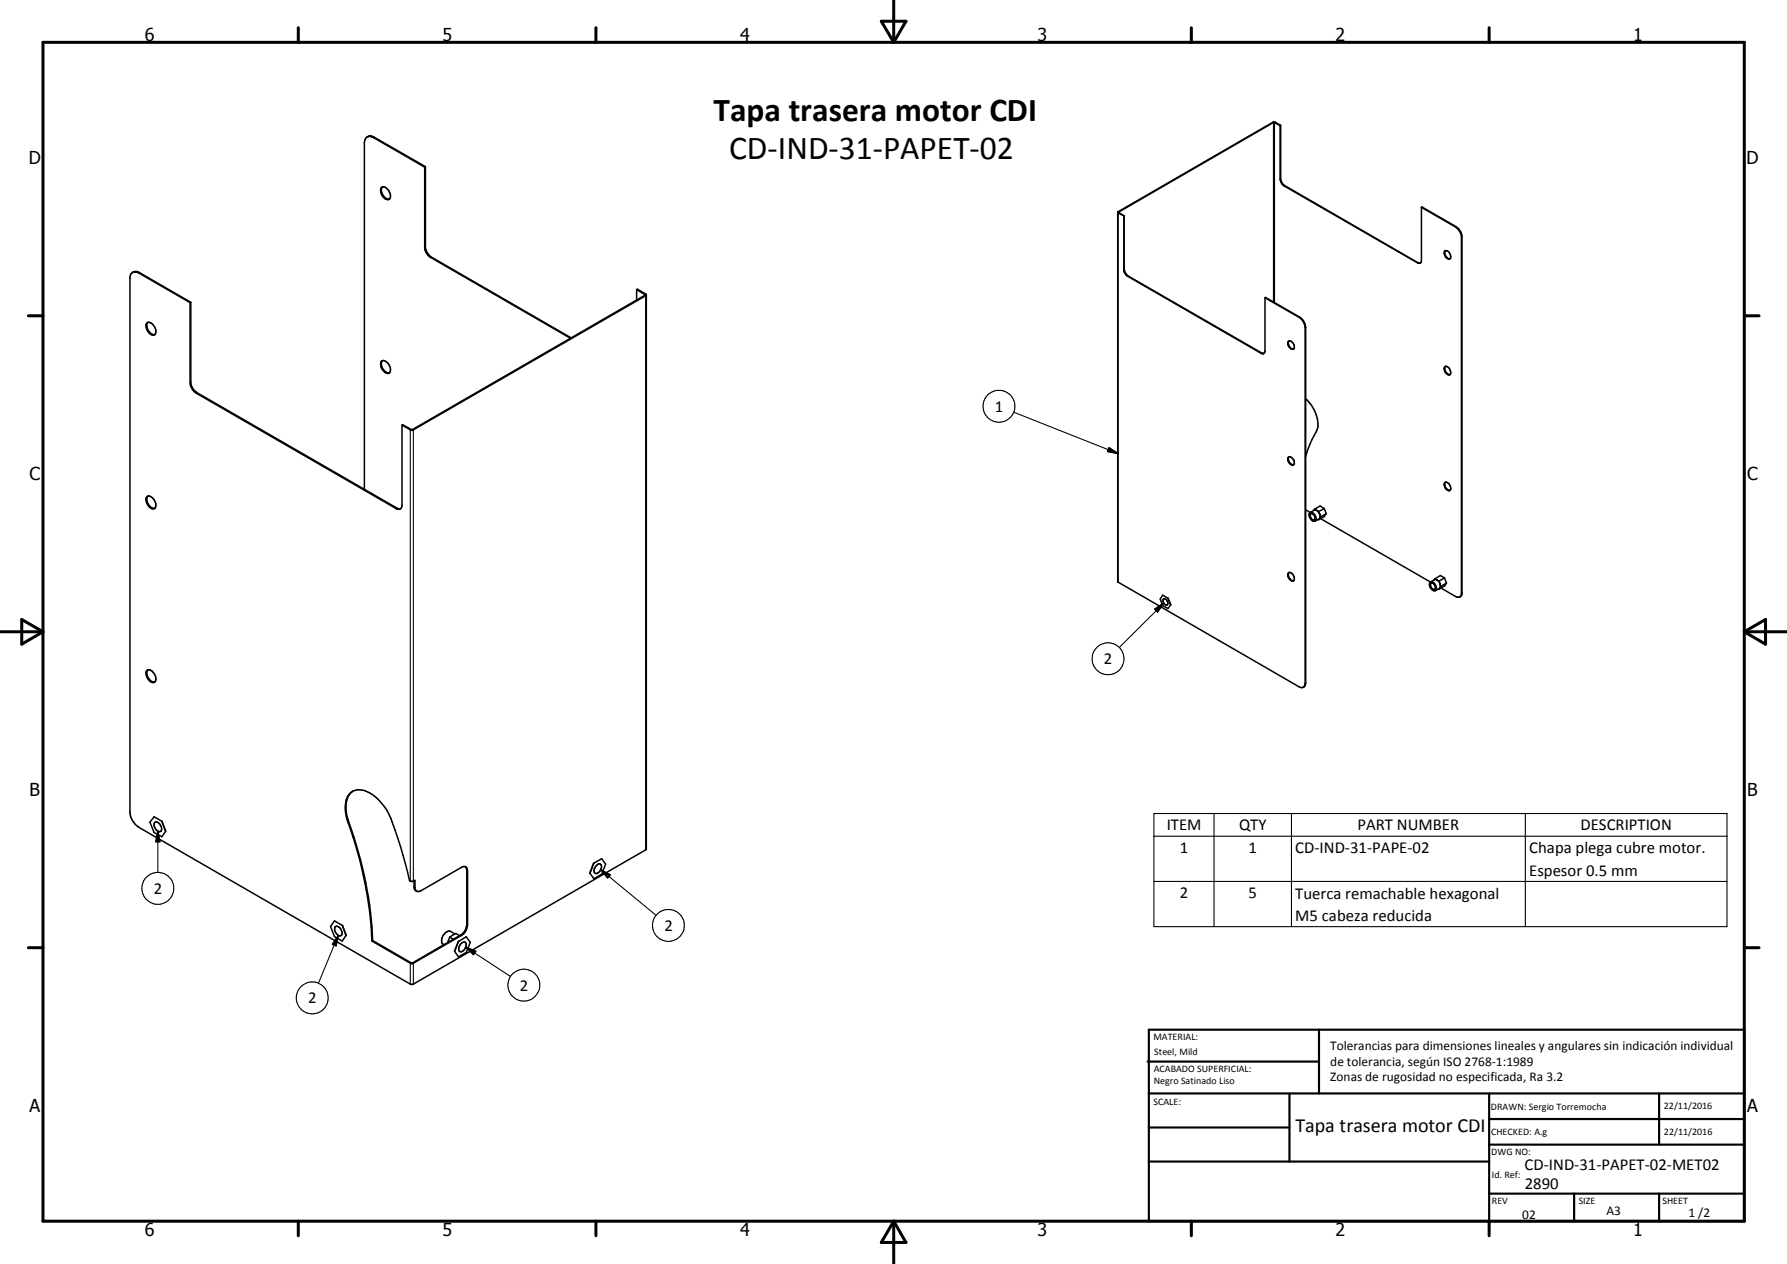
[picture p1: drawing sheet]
<svg xmlns="http://www.w3.org/2000/svg" width="420mm" height="297mm" viewBox="0 0 420 297" stroke-linecap="round" stroke-linejoin="round" font-family="sans-serif">
<g fill="none" stroke="#000" stroke-width=".25">
<path d="M88 32.3h-.2M299.3 28.7l.1 42.3M299.8 28.7l-.1 .1v42.3M100 58l-.1 .1M262.9 49.7l.1 .1-.1 .2v86.8M301.1 42l-.1 .1M302 43.6l-.1 .1M342.3 53.3h-.1M343.7 55.8h-.1M32.8 64.1l-.1 .1M101.4 60.4l-.2 .1M151.8 69.1l-.2 .1 .2 .3v130.2"/>
<path d="M264.3 63.2l-.1 .1M265.2 64.9h.1M305.6 74.5l-.1 .1M307 77h-.1M333.4 61.7l-.1 .1M44.9 89.8l-.2 .1M46.3 92.2l-.2 .2M238.3 96.9l24.6 9.7M296.6 82.9l-.1 .1M93.3 119.4l-.2 .1M96.7 100.9l-.2 .1v106.1M97 100.9l.2 .1v106.1"/>
<path d="M260.8 105.2l2.1 1.4-2.5-.5zM343.7 139.3l-.1 .1M271.5 143.1l2.1-1.4-1.4 2.1zM273.6 141.7l-10.4 10.4M307 160.5l-.1 .1M37.1 195.3l.5 2.5h-1zM37.1 195.3v9.7M82 193.2l-.2 .1M271.3 191.2h134.7v26.6h-134.7zM271.3 196.5h134.7M285.4 191.2v26.6M303.6 191.2v26.6"/>
<path d="M358.6 191.2v26.6M79.5 219.8l-.5 2.5-.9-.4zM79.5 219.8l-4.6 11.3M97.4 208.4l.2 .1M108.3 219.7l.2 .1M109.8 217.3l.1 .1M109.8 204.5l.1 .1M141.3 204.4l2.2 1.2-.6 .7zM141.3 204.4l13 10.7M271.3 207.1h134.7M96.7 226.3l-.2 .1v4.9M97 226.3l.2 .1v4.9"/>
<path d="M109.5 222.6l2.4 .9-.6 .9zM109.5 222.6l10.5 6.9"/>
<circle cx="234.9" cy="95.5" r="3.8"/>
<circle cx="260.5" cy="154.8" r="3.7"/>
<circle cx="37.1" cy="208.8" r="3.8"/>
<circle cx="157.2" cy="217.5" r="3.8"/>
<circle cx="73.4" cy="234.5" r="3.7"/>
<circle cx="123.2" cy="231.5" r="3.8"/>
</g>
<g fill="none" stroke="#000" stroke-width=".35">
<path d="M86.3 32.2l.9-.2 .8 .3 12 6.9M86.3 32.2l-.5 .8-.1 .6v81.4M86.3 32.2l.7-.2 .8 .3 12.1 7M99.9 39.3v19a3.3 3.3 0 0 0 1.3 2.2l32.9 19M100 39.2v19.1a3.6 3.6 0 0 0 1.4 2.1l32.9 19M100 39.2l-.1 .1M301 29.5l-1.4-.8-.2 .1-36.4 21 1.3 .9M301 29.5v12.6l.1 .7 .6 .8 31.6 18.2a.56 .56 0 0 0 .6 0 .56 .56 0 0 0 .3-.5v-12.6M301.1 29.5l-1.3-.8h-.5l-36.5 21.2M301.1 29.5v12.7l.6 1.1 31.7 18.4 .6 .1M301.1 29.5h-.1M89.6 44.2l.3-.3a2.06 2.06 0 0 1 1.9 2.5l-.1 .2a1.19 1.19 0 0 1-1.9-.7 1.92 1.92 0 0 1-.2-1.7z"/>
<path d="M89.9 43.9a1.95 1.95 0 0 0 1.7 2.9M262.8 49.9l1.4 .9M262.8 49.9v86.8l42.7 24.7a.85 .85 0 0 0 1.4-.6v-84.1l-.5-1.2-.7-.8-8.3-4.7M264.2 50.8v12.7l.2 .5 .6 .8 31.8 18.3 .5-.1 .1-.3v-12.7M264.3 50.7v12.5l.2 .7 .6 .8 31.6 18.3 .5 .1M264.3 50.7l-.1 .1M334.2 48.7l8.3 4.8 .8 1.1 .3 .9v84.1l-.3 .6M334.2 48.7l.1-.1 8 4.7a3.6 3.6 0 0 1 1.4 2.1v84.1l-.4 .7M339.7 59a1.21 1.21 0 0 1 1.2 .5 1.21 1.21 0 0 1 0 1.3 1.3 1.3 0 0 1-1.2-1.8zM339.8 58.9a1.34 1.34 0 0 0 1.1 1.9M31.1 64.1l.7-.2 .9 .3 12 6.9M34.5 76a1.27 1.27 0 0 1 1.9 .9 1.06 1.06 0 0 1 .3 1 1.06 1.06 0 0 1-.8 .8 2.2 2.2 0 0 1-1.4-2.7z"/>
<path d="M34.7 75.8a2.01 2.01 0 0 0 1.1 2.8h.6M44.7 71.1v18.8a3.3 3.3 0 0 0 1.4 2.5l47.2 27.2h.7M44.9 71v19.1a3.3 3.3 0 0 0 1.4 2.1l47.2 27.3 .5 .1M44.9 71l-.2 .1M149.7 68.1l.1-.2 2.2 1.4-.1 130.4-54.7 31.6-.4 .1-64.1-37a5.1 5.1 0 0 1-2.1-3.3v-126a1.4 1.4 0 0 1 .8-1.2 1.4 1.4 0 0 1 1.4 .2l12.1 6.9M149.7 68.1l2 1.2-54.7 31.6-.3 .1-2-1.2-.2 .1M149.7 68.1v2.4M152 69.3l-54.9 31.8h-.5l-2.1-1.2M297.4 70l.1-.1 8.3 4.8 .9 1 .3 1.3v83.5l-.2 .7-.4 .3M89.6 85a1.3 1.3 0 0 1 1.9 .9 1.15 1.15 0 0 1-.4 1.9 2.25 2.25 0 0 1-1.5-2.8zM89.9 84.8a2.03 2.03 0 0 0 1.7 2.8M94.5 99.9v19.1l-.3 .5-.2 .1"/>
<path d="M303.1 80.1a1.27 1.27 0 0 1 1 1.9M303.1 80.1a1.28 1.28 0 0 0 .7 2M303.1 80.1a1.46 1.46 0 0 0 .8 1.9M304.1 82l-.1 .1M304.2 82l-.4 .1M307 93.7a7.9 7.9 0 0 1 2.7 7.2 30.5 30.5 0 0 0-2.7 6.4M339.7 86.2a1.21 1.21 0 0 1 1.2 .5 1.21 1.21 0 0 1 0 1.4 1.3 1.3 0 0 1-1.2-1.9zM339.8 86.1a1.34 1.34 0 0 0 1.1 1.9M34.5 116.8a1.03 1.03 0 0 1 1.5 .4 1.61 1.61 0 0 1 .3 2.3 1.88 1.88 0 0 1-2-2zM34.7 116.6a1.99 1.99 0 0 0 1.7 2.8M302.9 107.4a1.23 1.23 0 0 1 1.4 1.6l-.1 .1a.88 .88 0 0 1-1.3-.7zM303 107.4a1.38 1.38 0 0 0 1.2 1.8"/>
<path d="M307 119.8l1 .6 1-.5h.6M309.1 119.7l.5 .2M309.1 119.7l-.2 .2M309.6 119.9l.7 .9M309.6 119.9l.4 .3M311.4 119.5l-1-.6-1.3 .8M311.4 119.5l.4 1.2M311.4 119.5l-1.4 .7M339.7 113.4a1.16 1.16 0 0 1 1.2 .6 1.16 1.16 0 0 1-.1 1.3 1.37 1.37 0 0 1-1.1-1.9zM339.8 113.3a1.34 1.34 0 0 0 1.1 1.9M303.1 134.5a1.31 1.31 0 0 1 1 2M303.1 134.5a1.21 1.21 0 0 0-.1 1.3 1.21 1.21 0 0 0 1.2 .6"/>
<path d="M303.1 134.5a1.41 1.41 0 0 0 .9 2M308 120.5a1.34 1.34 0 0 1 1.3 1.9 1.33 1.33 0 0 1-1.3-1.9zM308.2 120.7a.91 .91 0 0 1 .8 .5 .91 .91 0 0 1-.1 1 .97 .97 0 0 1-.7-1.5zM309.9 122l.1 .1M310 120.2l.3 .6M310.3 120.8v1l-1.1 .7M310.3 120.8l.2 .7M310.5 121.9l25.8 14.9 1-.6 .6 .1M310.5 121.5l-.5 .6M311.8 120.7l-.4 .7-1.4 .7M311.8 120.7l-1.3 .8M336.2 136.8a1.3 1.3 0 0 1 1.5 1.7 .75 .75 0 0 1-.7 .3 .75 .75 0 0 1-.6-.6l-.2-.2a1.08 1.08 0 0 1 0-1.2z"/>
<path d="M336.4 137.2l.1-.1a.89 .89 0 0 1 .9 .5 .89 .89 0 0 1-.2 1 1.07 1.07 0 0 1-.8-1.4zM337.4 136l.5 .3M337.4 136l-.2 .3M337.9 136.3l.7 .9M337.9 136.3l.4 .3M338.2 138.4l.1 .1M338.3 136.6l.3 .6M338.6 138.1l-1.1 .7M338.6 137.2l.2 .6M338.6 138.1l-.3 .4M338.7 137.4l-.1 .7M338.8 138.2l3.7 2.1 .8-.1"/>
<path d="M338.8 137.8l-.2 .3M339.6 135.8l-.9-.5-1.3 .7M339.6 135.8l.5 1.2M339.6 135.8l-1.3 .8M340.1 137l-.5 .7-1.3 .8M340.1 137l-1.3 .8M34.5 157.6a.93 .93 0 0 1 1.5 .4 1.56 1.56 0 0 1 .3 2.3 1.74 1.74 0 0 1-1.9-1.8zM34.7 157.4a2.02 2.02 0 0 0 1.7 2.9M273.6 140.7a.98 .98 0 0 1 .8 1.5 .95 .95 0 0 1-.8-1.5zM274.6 140.6l-1.2-.7-.6 .9 .6 1.5 1.2 .7 .6-.8M274.6 140.6h.1M274.6 140.6l.6 1.6"/>
<path d="M343.3 140.2l-.1 .1M36.4 193.3a1.11 1.11 0 0 1 1.5 1l.1 .7a.81 .81 0 0 1-.9 .4 .81 .81 0 0 1-.6-.8l-.3-.7zM38 193l-1.8-1.1-.9 1.3 .9 2.4 1.8 1 .9-1.2M38 193l.9 2.4M83 185.9a4.7 4.7 0 0 0-1.6 4.8l.2 1.2a95.9 95.9 0 0 1 6 29.1M78.8 217.8a.99 .99 0 0 1 1.5 .8 1.06 1.06 0 0 1 0 1.2 1.42 1.42 0 0 1-1.6-1.8zM80.5 217.5l.9 2.3M80.5 217.5l-1.9-1.1-.9 1.3 .9 2.4 1.9 1 .9-1.3M97.4 207v1.7l.2 .5 .3 .2M107 219.5l-1.1-.6a2.1 2.1 0 0 0-2.1 2.5l.5 .6M108.1 219.9l-.9-.5-1.5 .8M109.4 203.7l.3 .2 .2 .7v12.8a3.2 3.2 0 0 1-1.4 2.4l-11.4 6.6h-.5l-9.2-5.3"/>
<path d="M109.4 203.7l.4 .8v12.8l-.4 1.2-.8 1.1-11.7 6.7-9.3-5.3M109.4 203.7l-.9 .1-10 5.7h-.5l-.4-.5v-2.1l-.5 .2-.8-.1a85.2 85.2 0 0 0-5.3-16.5 9.2 9.2 0 0 0-6.5-4.9 3.2 3.2 0 0 0-3.3 3.4 11.7 11.7 0 0 0 1.3 6 96.1 96.1 0 0 1 4.9 26.1M139.6 202.8l1.9-1 .9 1.3-.9 2.3-1.9 1.1-.9-1.3M139.6 202.8l-.9 2.4M140.5 203.2a.67 .67 0 0 1 .9 .1 .67 .67 0 0 1-.1 .9l-.4 .7a.69 .69 0 0 1-1 .3 .69 .69 0 0 1-.2-1zM87.6 221l-.2 .1M105.7 220.2l-.5 1.3M105.7 220.2l.9 .5M107.8 221.2l1.8-1.1 1 1.3-1 2.4-1.8 1.1-.9-1.3M107.8 221.2l-.9 2.4M108.3 221.9l.4-.4a.66 .66 0 0 1 .8 .2 .66 .66 0 0 1 0 .8 1.03 1.03 0 0 1-1.6 .9v-.8z"/>
</g>
<g fill="none" stroke="#000" stroke-width=".71">
<path d="M10.1 9.9h400v277.1h-400zM70.1 6.5v3.4M140.1 6.5v3.4M207.2 5h5.8l-2.9 4.9zM210.1 0v9.9M280.1 6.5v3.4M350.1 6.5v3.4M6.7 74.2h3.4M410.1 74.2h3.5M.1 148.5h10M5.1 145.6l5 2.9-5 2.9zM410.1 148.5h10"/>
<path d="M410.1 148.5l5-2.9v5.8zM6.7 222.7h3.4M410.1 222.7h3.5M70.1 287v3.4M140.1 287v3.4M210.1 287v10M210.1 287l2.9 5h-5.8zM280.1 287v3.4M350.1 287v3.4"/>
</g>
<g fill="none" stroke="#000" stroke-width=".51">
<path d="M269.8 249.5h40.3M270.1 242h140v45h-140zM270.1 257h140M303.2 257v16M310.1 242v15M350.1 257v30M390.1 257v12M270.1 265h33.1M270.1 273h80M350.1 269h60M350.1 263h60M350.1 280.5h60"/>
<path d="M370.1 280.5v6.5M390.1 280.5v6.5"/>
</g>
<path d="M260.8 105.2l2.1 1.4-2.5-.5zM271.5 143.1l2.1-1.4-1.4 2.1zM37.1 195.3l.5 2.5h-1zM141.3 204.4l2.2 1.2-.6 .7zM79.5 219.8l-.5 2.5-.9-.4zM109.5 222.6l2.4 .9-.6 .9z" fill="#000"/>
<g font-size="7.9">
<text x="167.8" y="28.5">Tapa trasera motor CDI</text>
<text x="171.4" y="37.5">CD-IND-31-PAPET-02</text>
</g>
<text font-size="4.7" x="304.6" y="266.1">Tapa trasera motor CDI</text>
<g font-size="4.2">
<text x="34" y="9.6">6</text>
<text x="104" y="9.6">5</text>
<text x="174" y="9.6">4</text>
<text x="244" y="9.6">3</text>
<text x="314" y="9.6">2</text>
<text x="384" y="9.6">1</text>
<text x="6.8" y="38.7">D</text>
<text x="410.6" y="38.7">D</text>
<text x="7" y="112.9">C</text>
<text x="410.8" y="112.9">C</text>
<text x="7" y="187.1">B</text>
<text x="410.8" y="187.1">B</text>
<text x="7" y="261.4">A</text>
<text x="410.8" y="261.4">A</text>
<text x="34" y="290.4">6</text>
<text x="104" y="290.4">5</text>
<text x="174" y="290.4">4</text>
<text x="244" y="290.4">3</text>
<text x="314" y="290.4">2</text>
<text x="384" y="290.4">1</text>
</g>
<g font-size="3.9">
<text x="233.9" y="96.7">1</text>
<text x="259.5" y="156.1">2</text>
<text x="274.3" y="195.1">ITEM</text>
<text x="291.3" y="195.1">QTY</text>
<text x="319.2" y="195.1">PART NUMBER</text>
<text x="371.6" y="195.1">DESCRIPTION</text>
<text x="277.4" y="200.4">1</text>
<text x="293.6" y="200.4">1</text>
<text x="304.5" y="200.4">CD-IND-31-PAPE-02</text>
<text x="359.5" y="200.5">Chapa plega cubre motor.</text>
<text x="359.5" y="205.9">Espesor 0.5 mm</text>
<text x="36.1" y="210.1">2</text>
<text x="277.4" y="211.1">2</text>
<text x="293.6" y="211.1">5</text>
<text x="304.5" y="211.2">Tuerca remachable hexagonal</text>
<text x="156.2" y="218.7">2</text>
<text x="304.5" y="216.5">M5 cabeza reducida</text>
<text x="122.2" y="232.8">2</text>
<text x="72.5" y="235.8">2</text>
<text x="358.5" y="275">CD-IND-31-PAPET-02-MET02</text>
<text x="358.5" y="279.4">2890</text>
</g>
<g font-size="3.1">
<text x="312.7" y="246.8">Tolerancias para dimensiones lineales y angulares sin indicación individual</text>
<text x="312.7" y="250.4">de tolerancia, según ISO 2768-1:1989</text>
<text x="312.7" y="254">Zonas de rugosidad no especificada, Ra 3.2</text>
<text x="357.9" y="286.4">02</text>
<text x="377.7" y="285.6">A3</text>
<text x="397" y="285.9">1 /2</text>
</g>
<g font-size="2.4">
<text x="271.2" y="244.4">MATERIAL:</text>
<text x="271.3" y="252">ACABADO SUPERFICIAL:</text>
<text x="271.4" y="247.9">Steel, Mild</text>
<text x="271.3" y="254.6">Negro Satinado Liso</text>
<text x="271.2" y="259.7">SCALE:</text>
<text x="350.6" y="260.8">DRAWN: Sergio Torremocha</text>
<text x="391.2" y="260.6">22/11/2016</text>
<text x="350.6" y="266.8">CHECKED: A.g</text>
<text x="391.2" y="266.7">22/11/2016</text>
<text x="350.6" y="271.4">DWG NO:</text>
<text x="350.8" y="276.9">Id. Ref:</text>
<text x="350.8" y="282.8">REV</text>
<text x="371.2" y="282.9">SIZE</text>
<text x="390.9" y="282.9">SHEET</text>
</g>
</svg>
